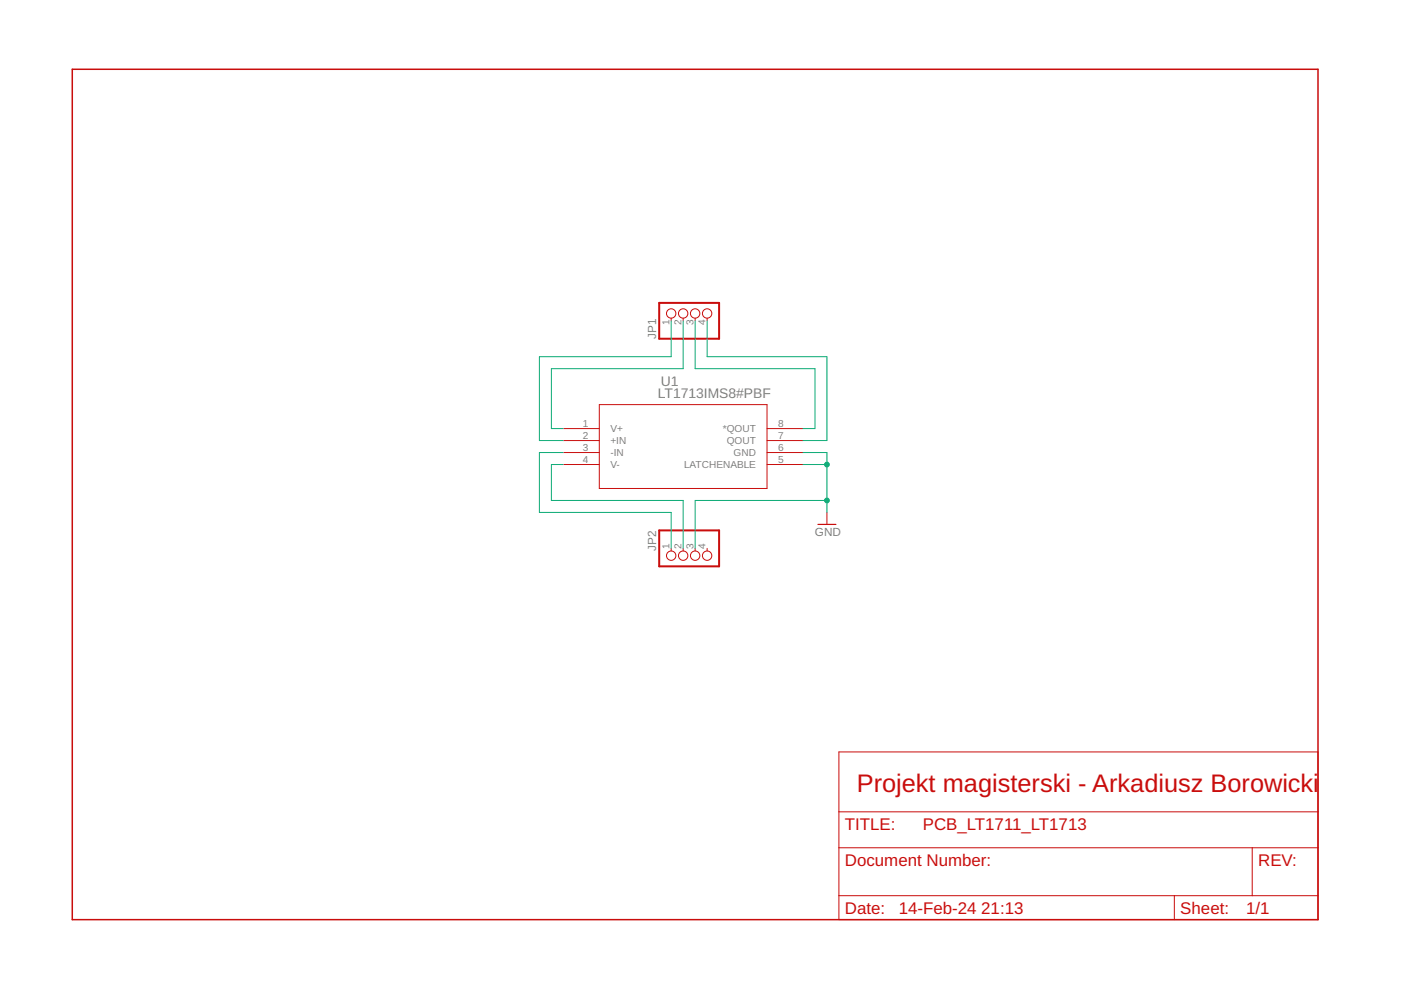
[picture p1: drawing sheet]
<svg xmlns="http://www.w3.org/2000/svg" width="297mm" height="210mm" viewBox="0 0 297 210" stroke-linecap="round" stroke-linejoin="round" font-family="sans-serif">
<path d="M15.3 14.7h264.1v180.3h-264.1z" fill="none" stroke="#c90d0c" stroke-width=".32"/>
<g fill="none" stroke="#c90d0c" stroke-width=".21">
<path d="M142.3 67.5v.5M144.8 67.5v.5M147.4 67.5v.5M149.9 67.5v.5M119.4 90.9h7.7M119.4 93.4h7.7M119.4 95.9h7.7M119.4 98.5h7.7M127.1 85.8h35.5v17.8h-35.5zM162.6 90.9h7.6M162.6 93.4h7.6M162.6 95.9h7.6"/>
<path d="M162.6 98.5h7.6M142.3 116.3v.5M144.8 116.3v.5M147.4 116.3v.5M149.9 116.3v.5M175.3 108.6v2.6M177.9 159.4h101.5v35.6h-101.5zM177.9 179.7h101.5M177.9 172.1h101.5M265.5 179.7v10.2M177.9 189.9h101.5M249 189.9v5.1"/>
<circle cx="142.3" cy="66.5" r=".99"/>
<circle cx="144.8" cy="66.5" r=".99"/>
<circle cx="147.4" cy="66.5" r=".99"/>
<circle cx="149.9" cy="66.5" r=".99"/>
<circle cx="142.3" cy="117.8" r=".99"/>
<circle cx="144.8" cy="117.8" r=".99"/>
<circle cx="147.4" cy="117.8" r=".99"/>
<circle cx="149.9" cy="117.8" r=".99"/>
</g>
<path d="M139.8 64.2h12.7v7.6h-12.7zM139.8 112.5h12.7v7.6h-12.7z" fill="none" stroke="#c90d0c" stroke-width=".42"/>
<path d="M173.4 111.2h3.8" fill="none" stroke="#c90d0c" stroke-width=".25"/>
<path d="M142.3 68v7.6h-27.9v17.8h5M144.8 68v10.2h-27.9v12.7h2.5M147.4 68v10.2h25.4v12.7h-2.6M149.9 68v7.6h25.4v17.8h-5.1M119.4 98.5h-2.5v7.6h27.9v10.2M119.4 95.9h-5v12.7h27.9v7.7M170.2 95.9h5.1v12.7M170.2 98.5h5.1M175.3 106.1h-27.9v10.2" fill="none" stroke="#0dab76" stroke-width=".21"/>
<g fill="#0dab76" stroke="#0dab76" stroke-width=".21">
<circle cx="175.3" cy="98.5" r=".51"/>
<circle cx="175.3" cy="106.1" r=".51"/>
</g>
<text font-size="5.4" fill="#c90d0c" x="181.7" y="167.8">Projekt magisterski - Arkadiusz Borowicki</text>
<g font-size="3.6" fill="#c90d0c">
<text x="179.1" y="175.9">TITLE:</text>
<text x="195.6" y="175.9">PCB_LT1711_LT1713</text>
<text x="179.1" y="183.6">Document Number:</text>
<text x="266.8" y="183.6">REV:</text>
<text x="179.1" y="193.7">Date:</text>
<text x="190.6" y="193.7">14-Feb-24</text>
<text x="208" y="193.7">21:13</text>
<text x="250.2" y="193.7">Sheet:</text>
<text x="264.2" y="193.7">1/1</text>
</g>
<g font-size="2.9" fill="#808080">
<text x="140.1" y="81.8">U1</text>
<text x="139.5" y="84.3">LT1713IMS8#PBF</text>
</g>
<g font-size="2.5" fill="#808080">
<text x="139.1" y="71.8" transform="rotate(-90 139.1 71.8)">JP1</text>
<text x="172.8" y="113.7">GND</text>
<text x="139.1" y="116.8" transform="rotate(-90 139.1 116.8)">JP2</text>
</g>
<g font-size="2.1" fill="#808080">
<text x="142" y="69" transform="rotate(-90 142 69)">1</text>
<text x="144.5" y="69" transform="rotate(-90 144.5 69)">2</text>
<text x="147" y="69" transform="rotate(-90 147 69)">3</text>
<text x="149.6" y="69" transform="rotate(-90 149.6 69)">4</text>
<text x="123.5" y="90.5">1</text>
<text x="123.5" y="93.1">2</text>
<text x="123.5" y="95.6">3</text>
<text x="129.4" y="91.6">V+</text>
<text x="129.4" y="94.2">+IN</text>
<text x="153.3" y="91.6">*QOUT</text>
<text x="154.1" y="94.2">QOUT</text>
<text x="165" y="95.6">6</text>
<text x="165" y="93.1">7</text>
<text x="165" y="90.5">8</text>
<text x="123.5" y="98.1">4</text>
<text x="129.4" y="96.7">-IN</text>
<text x="129.4" y="99.3">V-</text>
<text x="145" y="99.3">LATCHENABLE</text>
<text x="155.5" y="96.7">GND</text>
<text x="165" y="98.1">5</text>
<text x="142" y="116.5" transform="rotate(-90 142 116.5)">1</text>
<text x="144.5" y="116.5" transform="rotate(-90 144.5 116.5)">2</text>
<text x="147" y="116.5" transform="rotate(-90 147 116.5)">3</text>
<text x="149.6" y="116.5" transform="rotate(-90 149.6 116.5)">4</text>
</g>
</svg>
